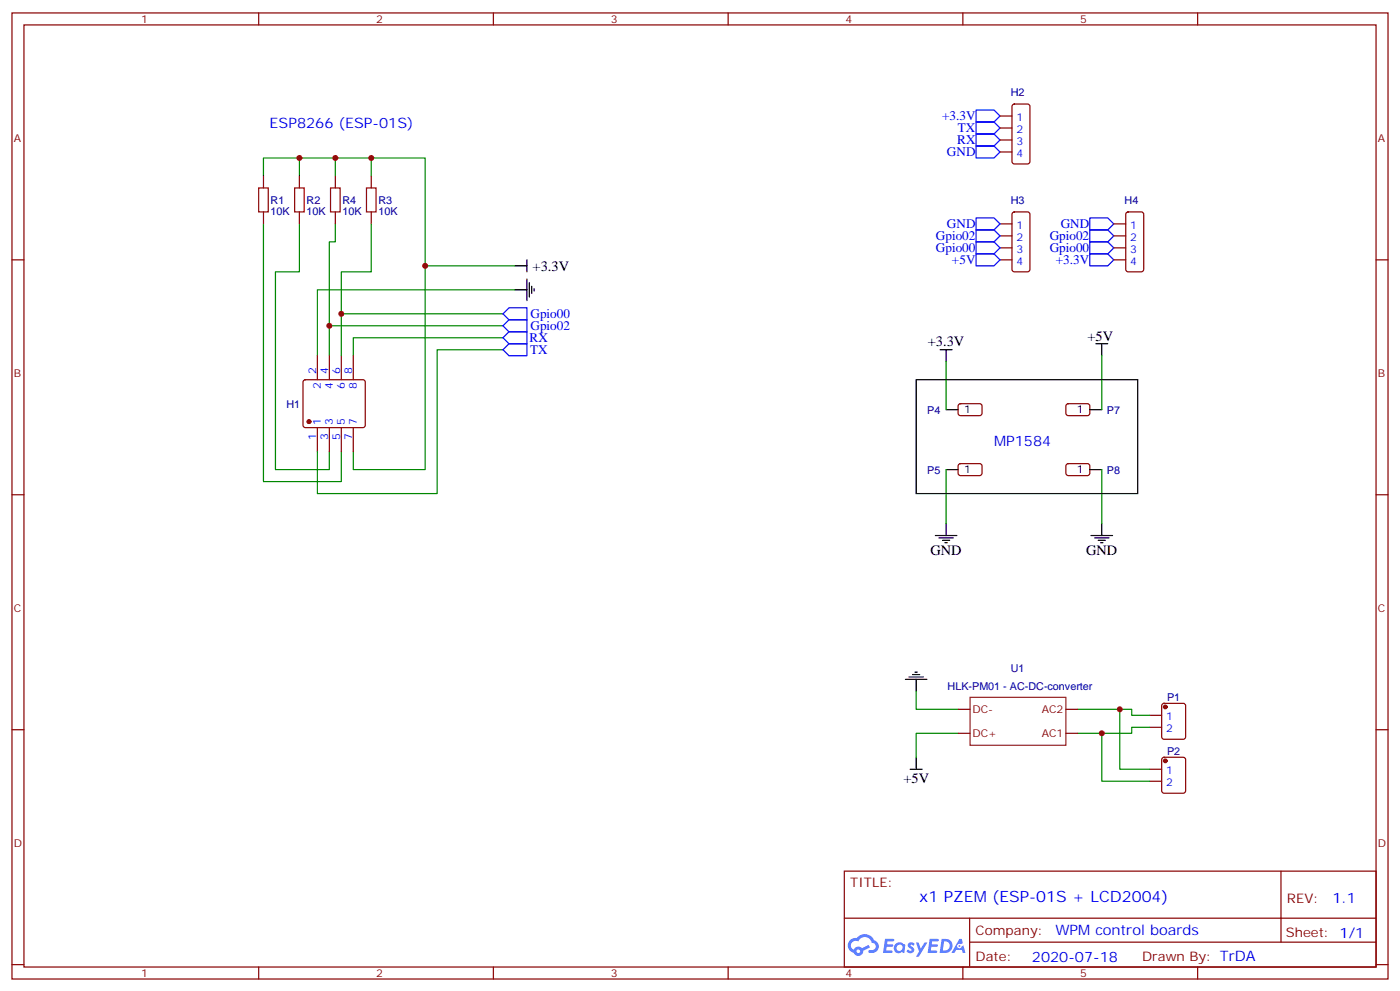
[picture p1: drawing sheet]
<svg xmlns="http://www.w3.org/2000/svg" width="412mm" height="292mm" viewBox="0 0 412 292" stroke-linecap="round" stroke-linejoin="round" font-family="sans-serif">
<g fill="none" stroke="#870000" stroke-width=".35">
<path d="M3.5 3.8h405.4v284.3h-405.4zM7.1 7.3h398.2v277.3h-398.2zM76.2 3.8v3.5M145.3 3.8v3.5M214.5 3.8v3.5M283.6 3.8v3.5M352.8 3.8v3.5M3.5 76.5h3.6M405.3 76.5h3.6M3.5 145.6h3.6M405.3 145.6h3.6M3.5 214.8h3.6"/>
<path d="M405.3 214.8h3.6M248.7 256.4h156.6v28.2h-156.6zM377.3 256.4v20.9M248.7 270.2h156.5M285.6 277.3h119.6M285.6 270.2v14.2M3.5 283.9h3.6M76.2 284.6v3.5M145.3 284.6v3.5M214.5 284.6v3.5M283.6 284.6v3.5M352.8 284.6v3.5"/>
<path d="M405.3 283.9h3.6"/>
</g>
<g fill="#5487ff">
<path d="M267.7 277.6a1.22 1.22 0 0 1 1.7 .2l-.4 .6a.47 .47 0 0 0-.3-.4 .47 .47 0 0 0-.5 .2l.1 .2a1.14 1.14 0 0 1 .8 1.8 1.14 1.14 0 0 1-1.9 0l-.2-.2 .5-.6 .7 .5a.29 .29 0 0 0 .3-.3 .29 .29 0 0 0-.2-.3 1.04 1.04 0 0 1-.6-1.7z"/>
<path d="M260.7 276.3h2.4l.3 .2-.2 .5-1.8 .1-.1 .8h1.5l.3 .4-.3 .4h-1.6l-.2 1.1h1.7l.2 .3-.2 .3-2.6 .1z"/>
<path d="M273.8 276.3h2.4l.3 .2-.1 .5-1.8 .1-.2 .8h1.6l.3 .4-.4 .4h-1.6l-.1 1.1h1.7l.2 .3-.2 .3-2.6 .1z"/>
<path d="M282.6 276.3h.7l.3 1.3-.6 .3a.69 .69 0 0 0-1 .3 .69 .69 0 0 0 .4 .9 .69 .69 0 0 0 .9-.6l.5-.2 .6 2.2h-.8l-.2-.9h-1.8l-.5 .9h-.8z"/>
<path d="M269.8 277.4h.8l.6 1.8 1.1-1.8h.9l-2.6 4.2h-.8l.9-1.5z"/>
<path d="M277.4 276.3l-.6 4.2h1.3a2.11 2.11 0 0 0 2.5-2.1 2.11 2.11 0 0 0-2.5-2.1zM278.1 277.1a1.39 1.39 0 0 1 1.7 1.4 1.39 1.39 0 0 1-1.8 1.3h-.3z"/>
<path d="M263.7 277.9a1.54 1.54 0 0 0-.1 2.2 1.54 1.54 0 0 0 2.2 .1l.6 .3 .3-2.3-.2-.3h-.4a1.49 1.49 0 0 0-2.4 0zM264 278.9a.94 .94 0 0 1 1.8 0 .94 .94 0 0 1-1.8 0z"/>
<path d="M250.4 276.7a2.18 2.18 0 0 0 1.1 3.7 1.44 1.44 0 0 0 1.6 .9 1.44 1.44 0 0 0 1.2-1.4l2-1.1-.5-.7-1.9 1a1.47 1.47 0 0 0-2.4 .4 1.39 1.39 0 0 1-.7-1.9 1.39 1.39 0 0 1 2-.5 2.12 2.12 0 0 1 2.2-1.3 2.12 2.12 0 0 1 1.9 1.7 1.14 1.14 0 0 1 1.1 1.4 1.14 1.14 0 0 1-1.7 .7 .43 .43 0 0 0-.5 .4 .43 .43 0 0 0 .4 .5 1.98 1.98 0 0 0 2.5-1.2 1.98 1.98 0 0 0-1.2-2.6 3.1 3.1 0 0 0-5.3-.6l-.9 .1zM252.3 280a.55 .55 0 0 1 1.1 0 .55 .55 0 0 1-1.1 0z"/>
<circle cx="282.6" cy="278.4" r=".26"/>
</g>
<g fill="none" stroke="#008700" stroke-width=".35">
<path d="M77.6 51.8v-5.3h47.6v31.7h26.5M88.2 46.5v5.3M98.8 46.5v5.3M109.4 46.5v5.3M77.6 65.9v75.8h22.9v-8.8M88.2 65.9v14.1h-7.1v58.2h15.9v-5.3M98.8 65.9v5.3h-1.8v33.5M109.4 65.9v14.1h-8.9v24.7M125.2 78.2v60h-21.1v-5.3M97 95.9h51.2M100.5 92.4h47.7M148.2 99.4h-44.1v5.3"/>
<path d="M151.7 85.3h-58.2v19.4M148.2 102.9h-19.4v42.4h-35.3v-12.4M278.7 106.5v14.1M324.6 104.7v15.9M278.7 138.2v15.9M324.6 138.2v15.9M269.9 203.5v5.3h12.3M282.2 215.8h-12.3v7.1M317.5 208.8h15.9v1.7h5.3M324.6 215.8v14.1h14.1M329.8 208.8v17.6h8.9M338.7 214.1h-5.3v1.7h-15.9"/>
</g>
<g fill="#870000" stroke="#870000" stroke-width=".35">
<circle cx="91" cy="124.1" r=".53"/>
<circle cx="343.3" cy="208.1" r=".53"/>
<circle cx="343.3" cy="223.9" r=".53"/>
</g>
<g fill="none" stroke="#870000" stroke-width=".35">
<path d="M294.6 34.1h3.5M294.6 37.7h3.5M298.3 30.8l.5-.2h3.9l.6 .5 .1 16.5-.5 .6-4.1 .1-.6-.5-.1-16.5zM77.6 51.8v3.5M88.2 51.8v3.5M98.8 51.8v3.5M109.4 51.8v3.5M294.6 41.2h3.5M294.6 44.7h3.5M77.6 62.4v3.5M88.2 62.4v3.5M98.8 62.4v3.5"/>
<path d="M109.4 62.4v3.5M294.6 65.9h3.5M294.6 69.4h3.5M294.6 73h3.5M294.6 76.5h3.5M298.3 62.6l.5-.2h3.9l.6 .4 .1 16.5-.5 .7h-4.1l-.6-.5-.1-16.4zM328.1 65.9h3.5M328.1 69.4h3.5M328.1 73h3.5M328.1 76.5h3.5M331.8 62.6l.5-.2h3.9l.6 .4 .1 16.5-.5 .7h-4.1l-.6-.5-.1-16.4zM89.5 112l.5-.2h16.9l.5 .2 .2 .5v12.7l-.2 .5-.5 .2h-16.9l-.5-.3-.2-.4v-12.7z"/>
<path d="M93.5 104.7v7.1M97 104.7v7.1M100.5 104.7v7.1M104.1 104.7v7.1M282.5 119l.4-.2 5.9 .1 .5 .6-.1 2.4-.6 .4h-5.9l-.5-.7v-2.1zM314.2 119l.5-.2 5.9 .1 .4 .6v2.4l-.7 .4h-5.9l-.4-.7v-2.1zM93.5 125.9v7M97 125.9v7M100.5 125.9v7M104.1 125.9v7M282.5 136.7l.4-.2h5.9l.5 .7-.1 2.4-.6 .4-5.9-.1-.5-.6v-2.1zM314.2 136.7l.5-.2h5.9l.4 .7v2.4l-.7 .4-5.9-.1-.4-.6v-2.1z"/>
<path d="M282.2 215.8h3.6M282.2 208.8h3.6M314 215.8h3.5M314 208.8h3.5M338.7 210.5h3.5M338.7 214.1h3.5M342.4 207.2l.5-.2h5.6l.7 .4v9.5l-.4 .6-5.9 .1-.7-.5v-9.4zM338.7 226.4h3.5M338.7 229.9h3.5M342.4 223.1l.5-.2h5.6l.7 .4v9.5l-.4 .6-5.9 .1-.7-.5v-9.4z"/>
</g>
<g fill="none" stroke="#00f" stroke-width=".35">
<path d="M287.5 32.4h5.3l1.8 1.7-1.8 1.8h-5.3zM287.5 35.9h5.3l1.8 1.8-1.8 1.7h-5.3zM287.5 39.4h5.3l1.8 1.8-1.8 1.8h-5.3zM287.5 43h5.3l1.8 1.7-1.8 1.8h-5.3zM287.5 64.1h5.3l1.8 1.8-1.8 1.8h-5.3zM287.5 67.7h5.3l1.8 1.7-1.8 1.8h-5.3zM287.5 71.2h5.3l1.8 1.8-1.8 1.7h-5.3zM287.5 74.7h5.3l1.8 1.8-1.8 1.7h-5.3zM321 74.7h5.3l1.8 1.8-1.8 1.7h-5.3zM321 71.2h5.3l1.8 1.8-1.8 1.7h-5.3zM321 67.7h5.3l1.8 1.7-1.8 1.8h-5.3zM321 64.1h5.3l1.8 1.8-1.8 1.8h-5.3z"/>
<path d="M148.2 92.4l1.7-1.8h5.3v3.5h-5.3zM148.2 95.9l1.7-1.8h5.3v3.5h-5.3zM149.9 97.6h5.3v3.6h-5.3l-1.7-1.8zM148.2 102.9l1.7-1.7h5.3v3.5h-5.3z"/>
</g>
<g fill="none" stroke="#000" stroke-width=".35">
<path d="M151.7 78.2h3.5M155.2 76.5v3.5M151.7 85.3h3.5M155.2 82.1v6.4M155.9 83.2v4.2M156.6 84.2v2.2M157.3 84.9v.8M269.9 111.8h65.2v33.5h-65.2zM276.9 102.9h3.6M278.7 102.9v3.6M322.8 101.2h3.5M324.6 101.2v3.5"/>
<path d="M278.7 120.6h3.5M278.7 138.2h3.5M321 120.6h3.6M321 138.2h3.6M275.5 157.6h6.4M276.6 158.3h4.2M277.6 159h2.2M278.3 159.7h.7M278.7 154.1v3.5M321.4 157.6h6.3M322.4 158.3h4.3M323.5 159h2.1"/>
<path d="M324.2 159.7h.7M324.6 154.1v3.5M266.7 200h6.3M267.8 199.2h4.2M268.8 198.5h2.1M269.5 197.8h.7M269.9 200v3.5M268.1 226.4h3.5M269.9 222.9v3.5"/>
</g>
<path d="M285.8 205.2h28.2v14.2h-28.2z" fill="none" stroke="#8c2424" stroke-width=".35"/>
<path d="M76.2 55.3h2.8v7.1h-2.8zM86.8 55.3h2.8v7.1h-2.8zM97.4 55.3h2.8v7.1h-2.8zM107.9 55.3h2.9v7.1h-2.9z" fill="none" stroke="#a10000" stroke-width=".35"/>
<g fill="#c00">
<circle cx="329.8" cy="208.8" r=".88"/>
<circle cx="100.5" cy="92.4" r=".88"/>
<circle cx="97" cy="95.9" r=".88"/>
<circle cx="125.2" cy="78.2" r=".88"/>
<circle cx="109.4" cy="46.5" r=".88"/>
<circle cx="98.8" cy="46.5" r=".88"/>
<circle cx="88.2" cy="46.5" r=".88"/>
<circle cx="324.6" cy="215.8" r=".88"/>
</g>
<text font-size="4.6" fill="#00f" x="270.8" y="265.4">x1 PZEM (ESP-01S + LCD2004)</text>
<g font-size="4.2" fill="#00f">
<text x="79.4" y="37.7">ESP8266 (ESP-01S)</text>
<text x="292.8" y="131.2">MP1584</text>
<text x="392.5" y="265.7">1.1</text>
<text x="310.9" y="275.2">WPM control boards</text>
<text x="304" y="283">2020-07-18</text>
</g>
<g font-size="4.2">
<text x="156.9" y="79.6">+3.3V</text>
<text x="273.3" y="101.8">+3.3V</text>
<text x="320.3" y="100.5">+5V</text>
<text x="274.1" y="163.3">GND</text>
<text x="320" y="163.3">GND</text>
<text x="266.1" y="230.5">+5V</text>
</g>
<g font-size="3.9" fill="#00f">
<text x="277.5" y="35.4">+3.3V</text>
<text x="282.2" y="38.9">TX</text>
<text x="279" y="46">GND</text>
<text x="282" y="42.5">RX</text>
<text x="275.7" y="70.7">Gpio02</text>
<text x="279" y="67.2">GND</text>
<text x="309.2" y="70.7">Gpio02</text>
<text x="312.5" y="67.2">GND</text>
<text x="275.7" y="74.2">Gpio00</text>
<text x="280.4" y="77.8">+5V</text>
<text x="309.2" y="74.2">Gpio00</text>
<text x="311" y="77.8">+3.3V</text>
<text x="156.3" y="93.6">Gpio00</text>
<text x="156" y="100.7">RX</text>
<text x="156.3" y="97.1">Gpio02</text>
<text x="156.1" y="104.2">TX</text>
</g>
<g font-size="3.9" fill="#800">
<text x="250.5" y="261">TITLE:</text>
<text x="379.1" y="265.7">REV:</text>
<text x="287.4" y="275.2">Company:</text>
<text x="378.7" y="275.8">Sheet: 1/1</text>
<text x="287.4" y="282.9">Date:</text>
<text x="336.4" y="282.9">Drawn By: TrDA</text>
</g>
<g font-size="3.2" fill="#800">
<text x="41.6" y="6.8">1</text>
<text x="110.8" y="6.8">2</text>
<text x="179.9" y="6.8">3</text>
<text x="249.1" y="6.8">4</text>
<text x="318.2" y="6.8">5</text>
<text x="4.1" y="41.9">A</text>
<text x="405.9" y="41.9">A</text>
<text x="4.1" y="111.1">B</text>
<text x="405.9" y="111.1">B</text>
<text x="4.1" y="180.2">C</text>
<text x="405.9" y="180.2">C</text>
<text x="286.5" y="209.8">DC-</text>
<text x="306.9" y="209.8">AC2</text>
<text x="286.5" y="216.9">DC+</text>
<text x="306.9" y="216.9">AC1</text>
<text x="4.1" y="249.3">D</text>
<text x="405.9" y="249.3">D</text>
<text x="41.6" y="287.6">1</text>
<text x="110.8" y="287.6">2</text>
<text x="179.9" y="287.6">3</text>
<text x="249.1" y="287.6">4</text>
<text x="318.2" y="287.6">5</text>
</g>
<g font-size="3.2" fill="#000080">
<text x="297.8" y="28.3">H2</text>
<text x="79.7" y="63.2">10K</text>
<text x="79.7" y="60">R1</text>
<text x="90.3" y="63.2">10K</text>
<text x="90.3" y="60">R2</text>
<text x="100.9" y="63.2">10K</text>
<text x="100.9" y="60">R4</text>
<text x="111.5" y="63.2">10K</text>
<text x="111.5" y="60">R3</text>
<text x="297.8" y="60">H3</text>
<text x="331.3" y="60">H4</text>
<text x="84.3" y="119.9">H1</text>
<text x="273.2" y="121.7">P4</text>
<text x="326.1" y="121.7">P7</text>
<text x="273.2" y="139.4">P5</text>
<text x="326.1" y="139.4">P8</text>
<text x="297.7" y="197.7">U1</text>
<text x="279.1" y="203">HLK-PM01 - AC-DC-converter</text>
<text x="343.8" y="206.4">P1</text>
<text x="343.8" y="222.2">P2</text>
</g>
<g font-size="3.2" fill="#00f">
<text x="299.4" y="35.6">1</text>
<text x="299.4" y="39.1">2</text>
<text x="299.4" y="42.6">3</text>
<text x="299.4" y="46.1">4</text>
<text x="299.4" y="67.3">1</text>
<text x="299.4" y="70.8">2</text>
<text x="332.9" y="67.3">1</text>
<text x="332.9" y="70.8">2</text>
<text x="299.4" y="74.4">3</text>
<text x="299.4" y="77.9">4</text>
<text x="332.9" y="74.4">3</text>
<text x="332.9" y="77.9">4</text>
<text x="93.1" y="110" transform="rotate(-90 93.1 110)">2</text>
<text x="96.7" y="110" transform="rotate(-90 96.7 110)">4</text>
<text x="100.2" y="110" transform="rotate(-90 100.2 110)">6</text>
<text x="103.7" y="110" transform="rotate(-90 103.7 110)">8</text>
<text x="94.5" y="114.5" transform="rotate(-90 94.5 114.5)">2</text>
<text x="98.1" y="114.5" transform="rotate(-90 98.1 114.5)">4</text>
<text x="101.6" y="114.5" transform="rotate(-90 101.6 114.5)">6</text>
<text x="105.1" y="114.5" transform="rotate(-90 105.1 114.5)">8</text>
<text x="94.5" y="125.2" transform="rotate(-90 94.5 125.2)">1</text>
<text x="98.1" y="125.2" transform="rotate(-90 98.1 125.2)">3</text>
<text x="101.6" y="125.2" transform="rotate(-90 101.6 125.2)">5</text>
<text x="105.1" y="125.2" transform="rotate(-90 105.1 125.2)">7</text>
<text x="93.1" y="129.6" transform="rotate(-90 93.1 129.6)">1</text>
<text x="96.7" y="129.6" transform="rotate(-90 96.7 129.6)">3</text>
<text x="100.2" y="129.6" transform="rotate(-90 100.2 129.6)">5</text>
<text x="103.7" y="129.6" transform="rotate(-90 103.7 129.6)">7</text>
<text x="343.5" y="211.9">1</text>
<text x="343.5" y="215.5">2</text>
<text x="343.5" y="227.8">1</text>
<text x="343.5" y="231.4">2</text>
</g>
<g font-size="3.2">
<text x="284" y="121.6">1</text>
<text x="317.2" y="121.6">1</text>
<text x="284" y="139.3">1</text>
<text x="317.2" y="139.3">1</text>
</g>
</svg>
